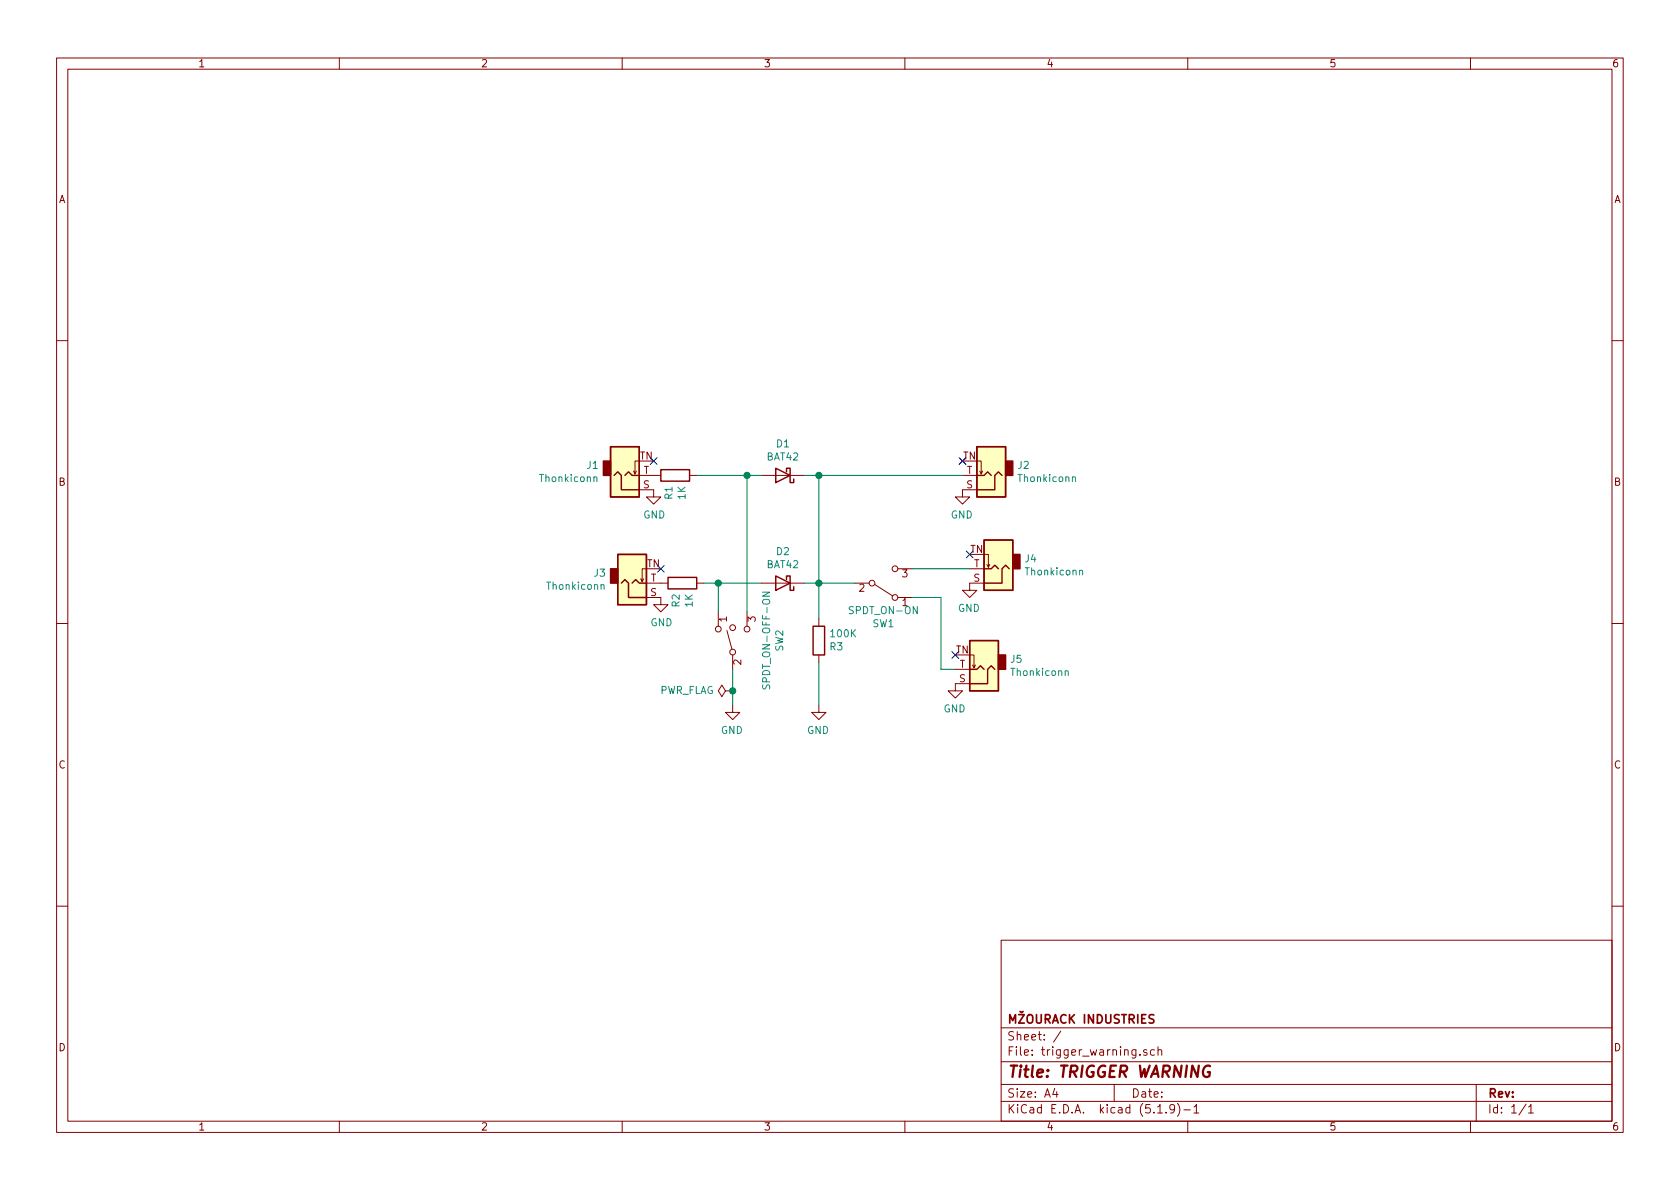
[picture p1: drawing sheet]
<svg xmlns="http://www.w3.org/2000/svg" width="297mm" height="210mm" viewBox="0 0 297 210" stroke-linecap="round" stroke-linejoin="round" font-family="sans-serif">
<g fill="none" stroke="#840000" stroke-width=".18">
<path d="M10 10.3h277v189.9h-277zM12 12.2h273v186.1h-273zM60 10.3v1.9M110 10.3v1.9M160 10.3v1.9M210 10.3v1.9M260 10.3v1.9M10 60.2h2M285 60.2h2M112.5 83.3l-.2 .5M113 81.5h-.7v2.3l-.3-.5M113 86.6h2.6v1.3h1.2l-1.2 1.2-1.3-1.2h1.3"/>
<path d="M113 84.1h3.8M121.9 84.1h1.3M134.6 84.1h7.6M170.2 84.1h2.5M172.7 81.5h.8v2.3l.2-.5M172.7 86.6h-2.5v1.3h-1.3l1.3 1.2 1.2-1.2h-1.2M173.2 83.3l.3 .5M174 98h.8v2.3l.2-.5M174.5 99.8l.3 .5M10 110.3h2M113.8 102.4l-.3 .5M114.3 100.6h-.8v2.3l-.2-.5"/>
<path d="M114.3 105.7h2.5v1.2h1.3l-1.3 1.3-1.2-1.3h1.2M114.3 103.1h3.8M123.2 103.1h1.3M127 108.2v2.5M128.5 111.5l.9 3.3M129.5 115.8v2.6M132.1 108.2v2.5M134.6 103.1h7.6M144.8 109.5v1.2M144.8 115.8v1.3M151.1 103.1h2.6M154.7 103.4l3.2 2"/>
<path d="M158.7 105.7h2.6M158.7 100.6h2.6M168.9 118.4h2.5M171.4 115.8h.8v2.3l.3-.5M171.4 100.6h2.6M172 117.6l.2 .5M174 103.1h-2.6v1.3h-1.2l1.2 1.3 1.3-1.3h-1.3M285 110.3h2M128.3 122.2l-.7-1-.6 1 .6 1 .7-1h1.2M129.5 122.2h.1M129.5 124.7v1.3h-1.2l1.2 1.2 1.3-1.2h-1.3M144.8 124.7v1.3h-1.3l1.3 1.2 1.2-1.2h-1.2"/>
<path d="M171.4 120.9h-2.5v1.3h-1.3l1.3 1.2 1.3-1.2h-1.3M10 160.2h2M177 166.3h108v32h-108zM285 160.2h2M60 198.3v1.9M110 198.3v1.9M160 198.3v1.9M177 194.8h108M177 191.8h108M177 187.8h108M177 181.8h108M186.5 192.5l-.4 1h1"/>
<path d="M186.8 193v1M187.6 182.3l-1.3 2M197 191.8v3M201.5 186.5v.1M202.8 185.7a.37 .37 0 0 0-.6 .1l.1 .2 .5 .2v.1l-.2 .3-.4-.1M204.1 185.7l-.4-.1-.3 .3 .1 .6 .2 .1 .4-.1M204.7 196.8h.8M204.7 185.7h.1a.37 .37 0 0 1 .6 .1v.8M204.7 185.1v1.5M206.2 196.7v.1M207.7 196l-.1 .1a.48 .48 0 0 1-.6 .1l-.2-.2 .2-.6a.48 .48 0 0 1 .6 .1 1.27 1.27 0 0 1-.2 1.2l-.4 .1M208.2 195.1a1.71 1.71 0 0 1 0 2.3"/>
<path d="M209.3 196.3h1.2M210 198.3v1.9M211.1 195.8l.4-.5v1.5M211.1 196.8h.9M260 198.3v1.9M261 191.8v6.5M269.8 195.2l-1.2 2M270.3 195.8l.4-.5v1.5M270.3 196.8h.8"/>
<circle cx="127" cy="111.2" r=".51"/>
<circle cx="129.5" cy="111" r=".51"/>
<circle cx="129.5" cy="115.3" r=".51"/>
<circle cx="132.1" cy="111.2" r=".51"/>
<circle cx="154.2" cy="103.1" r=".51"/>
<circle cx="158.2" cy="105.7" r=".51"/>
<circle cx="158.2" cy="100.6" r=".51"/>
</g>
<path d="M213.9 188.5a1.02 1.02 0 0 0-1 .4 1.02 1.02 0 0 0-.2 1.1 .67 .67 0 0 0 1.1 .3l.1-.7h-.4" fill="none" stroke="#840000" stroke-width=".41"/>
<path d="M204 179.5l-.5-.1-.3 .3v.3l.8 .4v.4l-.3 .1-.5-.1" fill="none" stroke="#840000" stroke-width=".3"/>
<path d="M105 84.4l.2-.1 .3 .1v.8M189.6 84.4l.2-.1 .3 .1v.8M106.3 103.5l.2-.1h.3v.8M134.8 104.7h1.3l-1.3 .7h1.3M188.3 118.7l.2-.1 .3 .1 .1 .8M190.9 101l.2-.2 .3 .1v.8M134.9 121.1l-.1 .5 .3 .2 .3-.1 .2-.5h.4l.1 .2-.1 .4" fill="none" stroke="#008484" stroke-width=".18"/>
<g fill="#ffffc2" stroke="#ffffc2" stroke-width=".18">
<path d="M171.4 113.3h5.1v8.9h-5.1z"/>
<path d="M107.9 79h5.1v8.9h-5.1z"/>
<path d="M109.2 98h5.1v8.9h-5.1z"/>
<path d="M172.7 79h5.1v8.9h-5.1z"/>
<path d="M174 95.5h5.1v8.9h-5.1z"/>
</g>
<g fill="none" stroke="#840000" stroke-width=".25">
<path d="M107.9 79h5.1v8.9h-5.1zM172.7 79h5.1v8.9h-5.1zM108.6 84.1l.6-.7 .7 .7v2.5h3.1M109.2 98h5.1v8.9h-5.1zM110.5 84.1l.6-.7 .7 .7h1.2M116.8 83.1h5.1v2h-5.1zM137.2 82.8l2.5 1.3-2.5 1.2zM139.1 83.4v-.6h.6v2.5h.6v-.6M172.7 84.1h1.3l.6-.7 .7 .7M174 95.5h5.1v8.9h-5.1zM177.2 84.1l-.7-.7-.6 .7v2.5h-3.2M109.9 103.1l.6-.6 .6 .6v2.6h3.2"/>
<path d="M111.8 103.1l.6-.6 .6 .6h1.3M118.1 102.1h5.1v2h-5.1zM137.2 101.8l2.5 1.3-2.5 1.3zM139.1 102.5v-.7h.6v2.6h.6v-.6M143.8 110.7h2v5.1h-2zM171.4 113.3h5.1v8.9h-5.1zM171.4 118.4h1.3l.7-.7 .6 .7M174 100.6h1.3l.6-.7 .6 .7M175.9 118.4l-.6-.7-.7 .7v2.5h-3.2M178.4 100.6l-.6-.7-.6 .7v2.5h-3.2"/>
</g>
<g fill="#840000" stroke="#840000" stroke-width=".25">
<path d="M176.5 115.8h1.3v2.6h-1.3z"/>
<path d="M106.7 81.5h1.2v2.6h-1.2z"/>
<path d="M107.9 100.6h1.3v2.5h-1.3z"/>
<path d="M177.8 81.5h1.3v2.6h-1.3z"/>
<path d="M179.1 98h1.2v2.6h-1.2z"/>
</g>
<path d="M123.2 84.1h11.4M132.1 84.1v24.1M142.2 84.1h28M144.8 84.1v25.4M124.5 103.1h10.1M127 103.1v5.1M129.5 118.4v6.3M142.2 103.1h8.9M144.8 117.1v7.6M161.3 105.7h5.1v12.7h2.5M161.3 100.6h10.1" fill="none" stroke="#008400" stroke-width=".18"/>
<g fill="#008400" stroke="#008400" stroke-width=".25">
<circle cx="144.8" cy="103.1" r=".51"/>
<circle cx="127" cy="103.1" r=".51"/>
<circle cx="144.8" cy="84.1" r=".51"/>
<circle cx="129.5" cy="122.2" r=".51"/>
<circle cx="132.1" cy="84.1" r=".51"/>
</g>
<path d="M115 80.9l1.2 1.2M116.2 80.9l-1.2 1.2M116.2 100l1.2 1.2M117.4 100l-1.2 1.2M169.6 80.9l1.2 1.2M170.8 80.9l-1.2 1.2M170.8 97.4l1.3 1.2M172.1 97.4l-1.3 1.2M168.3 115.2l1.2 1.2M169.5 115.2l-1.2 1.2" fill="none" stroke="#000084" stroke-width=".18"/>
<text font-size="2.8" fill="#840000" x="178" y="190.5">Title: TRIGGER WARNING</text>
<g font-size="2.1" fill="#840000">
<text x="178" y="184">Sheet: /</text>
<text x="178" y="181">MOURACK INDUSTRIES</text>
<text x="178" y="186.7">File: trigger_warning.sch</text>
<text x="178" y="196.9">KiCad E.D.A. kicad (5.1.9)-1</text>
<text x="178" y="194.1">Size: A4</text>
<text x="200" y="194.1">Date:</text>
<text x="263" y="194.1">Rev:</text>
<text x="263" y="196.9">Id: 1/1</text>
</g>
<g font-size="1.8" fill="#840000">
<text x="35" y="11.9">1</text>
<text x="85" y="11.9">2</text>
<text x="135" y="11.9">3</text>
<text x="185" y="11.9">4</text>
<text x="235" y="11.9">5</text>
<text x="285" y="11.9">6</text>
<text x="10.4" y="35.9">A</text>
<text x="285.4" y="35.9">A</text>
<text x="113.1" y="81.3">TN</text>
<text x="113.8" y="83.8">T</text>
<text x="170.3" y="81.3">TN</text>
<text x="170.9" y="83.8">T</text>
<text x="10.4" y="85.9">B</text>
<text x="113.7" y="86.4">S</text>
<text x="170.9" y="86.4">S</text>
<text x="285.4" y="85.9">B</text>
<text x="114.4" y="100.3">TN</text>
<text x="171.6" y="97.8">TN</text>
<text x="172.2" y="100.3">T</text>
<text x="115" y="105.4">S</text>
<text x="115" y="102.9">T</text>
<text x="151.9" y="104.6">2</text>
<text x="159.5" y="107.2">1</text>
<text x="159.5" y="102.1">3</text>
<text x="172.1" y="102.9">S</text>
<text x="128.5" y="110" transform="rotate(-90 128.5 110)">1</text>
<text x="133.6" y="110" transform="rotate(-90 133.6 110)">3</text>
<text x="131.1" y="117.6" transform="rotate(-90 131.1 117.6)">2</text>
<text x="169" y="115.6">TN</text>
<text x="169.6" y="118.1">T</text>
<text x="169.6" y="120.6">S</text>
<text x="10.4" y="135.9">C</text>
<text x="285.4" y="135.9">C</text>
<text x="10.4" y="185.9">D</text>
<text x="285.4" y="185.9">D</text>
<text x="35" y="199.9">1</text>
<text x="85" y="199.9">2</text>
<text x="135" y="199.9">3</text>
<text x="185" y="199.9">4</text>
<text x="235" y="199.9">5</text>
<text x="285" y="199.9">6</text>
</g>
<g font-size="1.8" fill="#008484">
<text x="103.8" y="82.9">J1</text>
<text x="135.6" y="81.4">BAT42</text>
<text x="137.3" y="79.1">D1</text>
<text x="180" y="82.9">J2</text>
<text x="95.6" y="85.2">Thonkiconn</text>
<text x="118.9" y="88.3" transform="rotate(-90 118.9 88.3)">R1</text>
<text x="121.2" y="88.3" transform="rotate(-90 121.2 88.3)">1K</text>
<text x="180.2" y="85.2">Thonkiconn</text>
<text x="113.7" y="91.7">GND</text>
<text x="168.1" y="91.7">GND</text>
<text x="105.1" y="102">J3</text>
<text x="135.6" y="100.5">BAT42</text>
<text x="137.3" y="98.2">D2</text>
<text x="181.3" y="99.4">J4</text>
<text x="181.4" y="101.7">Thonkiconn</text>
<text x="96.8" y="104.3">Thonkiconn</text>
<text x="120.2" y="107.3" transform="rotate(-90 120.2 107.3)">R2</text>
<text x="122.5" y="107.3" transform="rotate(-90 122.5 107.3)">1K</text>
<text x="115" y="110.7">GND</text>
<text x="147" y="112.7">100K</text>
<text x="150.4" y="108.6">SPDT_ON-ON</text>
<text x="154.3" y="110.9">SW1</text>
<text x="169.4" y="108.2">GND</text>
<text x="138.5" y="115.2" transform="rotate(-90 138.5 115.2)">SW2</text>
<text x="146.8" y="115">R3</text>
<text x="178.7" y="117.2">J5</text>
<text x="178.9" y="119.5">Thonkiconn</text>
<text x="116.5" y="122.7">PWR_FLAG</text>
<text x="136.2" y="121.1" transform="rotate(-90 136.2 121.1)">SPDT_ON-OFF-ON</text>
<text x="166.8" y="126">GND</text>
<text x="127.5" y="129.8">GND</text>
<text x="142.7" y="129.8">GND</text>
</g>
</svg>
